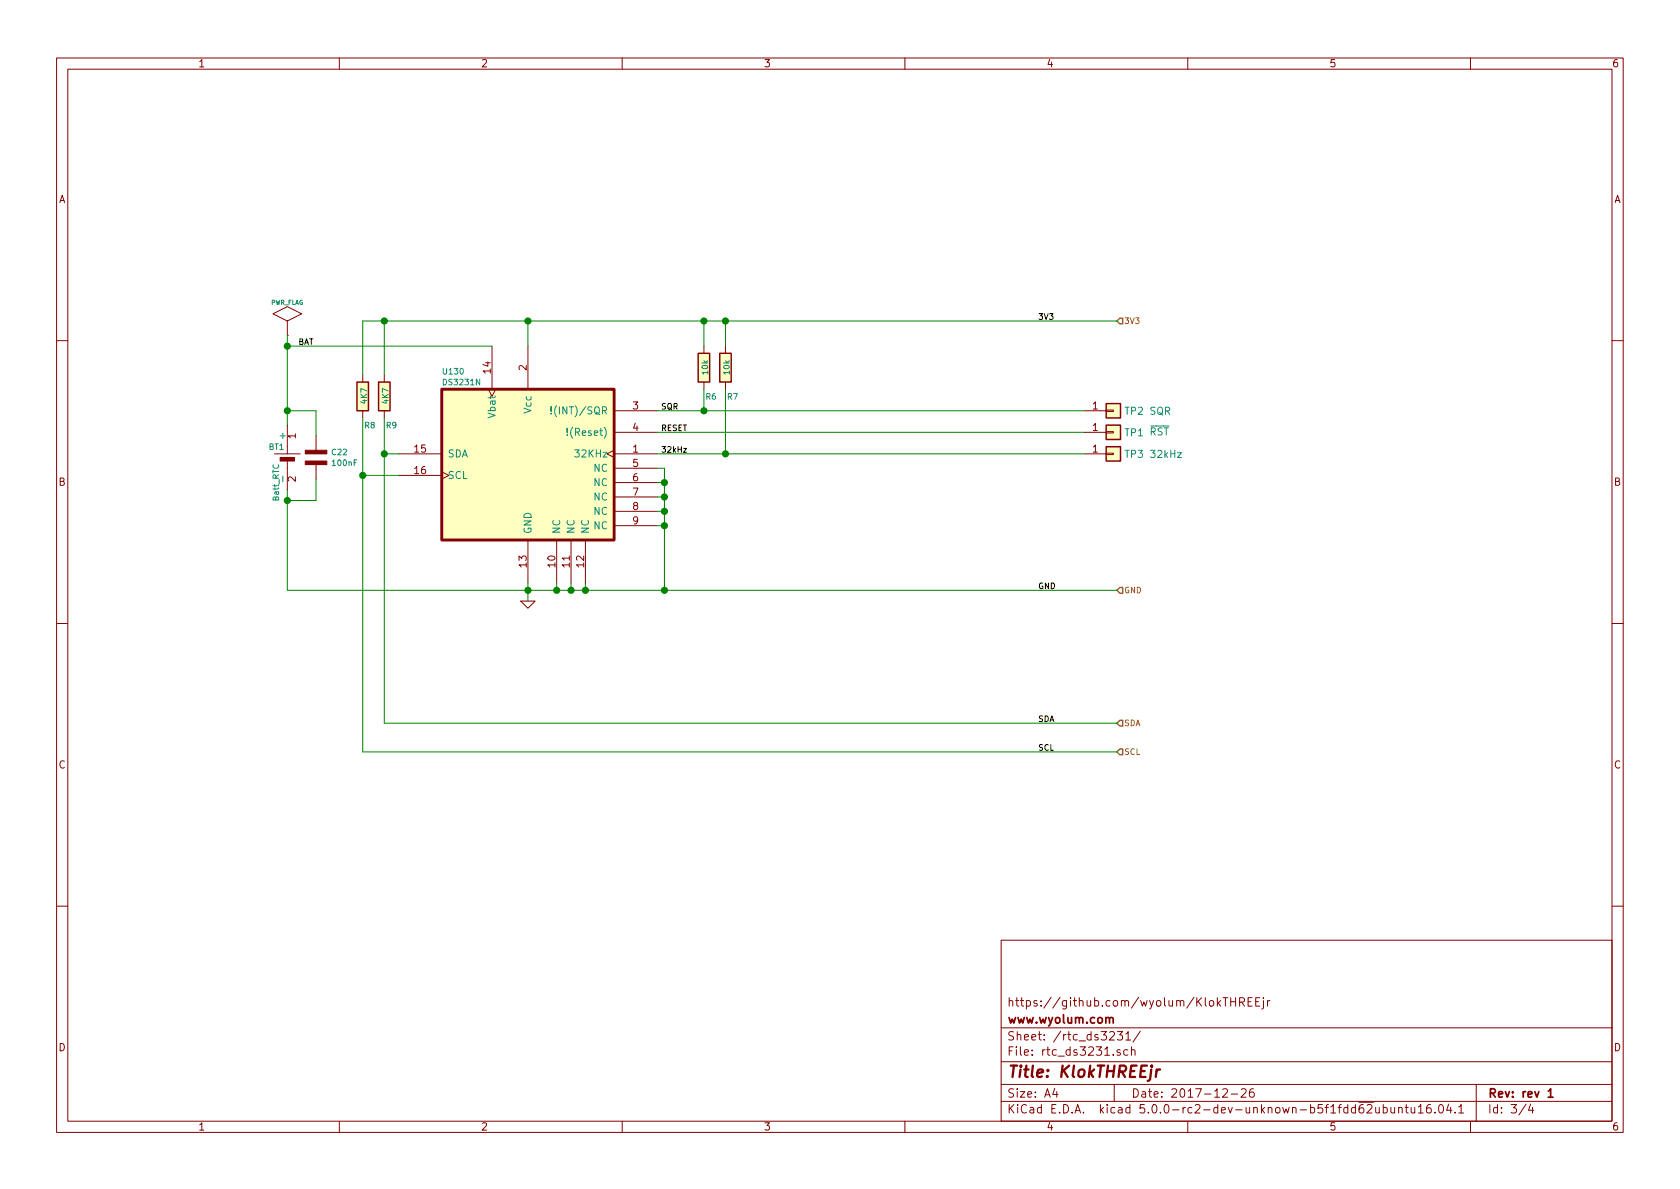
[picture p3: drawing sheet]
EESchema Schematic File Version 4
EELAYER 26 0
EELAYER END
$Descr A4 11693 8268
encoding utf-8
Sheet 3 4
Title "KlokTHREEjr"
Date "2017-12-26"
Rev "rev 1"
Comp "www.wyolum.com"
Comment1 "https://github.com/wyolum/KlokTHREEjr"
Comment2 ""
Comment3 ""
Comment4 ""
$EndDescr
$Comp
L KlokTHREEjr:R R8
U 1 1
P 2525 2750
F 0 "R8" H 2575 2550 40  0000 C CNN
F 1 "4K7" V 2532 2751 40  0000 C CNN
F 2 "k3jr_controller_libs:r_0805" V 2455 2750 30  0001 C CNN
F 3 "~" H 2525 2750 30  0000 C CNN
	1    2525 2750
	1    0    0    -1  
$EndComp
$Comp
L KlokTHREEjr:GND #PWR017
U 1 1
P 3675 4175
F 0 "#PWR017" H 3675 4175 30  0001 C CNN
F 1 "GND" H 3675 4105 30  0001 C CNN
F 2 "" H 3675 4175 60  0000 C CNN
F 3 "" H 3675 4175 60  0000 C CNN
	1    3675 4175
	1    0    0    -1  
$EndComp
$Comp
L KlokTHREEjr:R R6
U 1 1
P 4900 2550
F 0 "R6" H 4950 2350 40  0000 C CNN
F 1 "10k" V 4907 2551 40  0000 C CNN
F 2 "k3jr_controller_libs:r_0805" V 4830 2550 30  0001 C CNN
F 3 "~" H 4900 2550 30  0000 C CNN
	1    4900 2550
	1    0    0    -1  
$EndComp
$Comp
L KlokTHREEjr:R R7
U 1 1
P 5050 2550
F 0 "R7" H 5100 2350 40  0000 C CNN
F 1 "10k" V 5057 2551 40  0000 C CNN
F 2 "k3jr_controller_libs:r_0805" V 4980 2550 30  0001 C CNN
F 3 "~" H 5050 2550 30  0000 C CNN
	1    5050 2550
	1    0    0    -1  
$EndComp
Text Label 4600 3000 0    40   ~ 0
RESET
$Comp
L KlokTHREEjr:PWR_FLAG #FLG018
U 1 1
P 2000 2325
F 0 "#FLG018" H 2000 2595 30  0001 C CNN
F 1 "PWR_FLAG" H 2000 2555 30  0000 C CNN
F 2 "" H 2000 2325 60  0000 C CNN
F 3 "" H 2000 2325 60  0000 C CNN
	1    2000 2325
	1    0    0    -1  
$EndComp
$Comp
L KlokTHREEjr:DS3231N U130
U 1 1
P 3675 3200
F 0 "U130" H 3075 3825 40  0000 L CNN
F 1 "DS3231N" H 3075 3750 40  0000 L CNN
F 2 "k3jr_controller_libs:DS3231" H 3675 3200 60  0001 C CNN
F 3 "~" H 3675 3200 60  0000 C CNN
	1    3675 3200
	1    0    0    -1  
$EndComp
$Comp
L KlokTHREEjr:R R9
U 1 1
P 2675 2750
F 0 "R9" H 2725 2550 40  0000 C CNN
F 1 "4K7" V 2682 2751 40  0000 C CNN
F 2 "k3jr_controller_libs:r_0805" V 2605 2750 30  0001 C CNN
F 3 "~" H 2675 2750 30  0000 C CNN
	1    2675 2750
	1    0    0    -1  
$EndComp
$Comp
L KlokTHREEjr:Batt_RTC BT1
U 1 1
P 2000 3200
F 0 "BT1" V 1900 3125 40  0000 C CNN
F 1 "Batt_RTC" H 2150 3125 40  0000 C CNN
F 2 "k3jr_controller_libs:CR2032_SMD2" H 2000 3200 60  0001 C CNN
F 3 "" H 2000 3200 60  0000 C CNN
F 4 "BU2032SM-HD-GCT-ND " H 2100 3500 60  0001 C CNN "Digikey"
	1    2000 3200
	0    1    1    0   
$EndComp
Text Label 2075 2400 0    40   ~ 0
BAT
Text Label 7225 2225 0    40   ~ 0
3V3
Text Label 7225 4100 0    40   ~ 0
GND
Wire Wire Line
	4575 3250 4625 3250
Wire Wire Line
	3675 2225 3675 2400
Connection ~ 4900 2225
Wire Wire Line
	4900 2225 4900 2400
Wire Wire Line
	2525 2225 2675 2225
Wire Wire Line
	5050 2225 5050 2400
Wire Wire Line
	2000 2325 2000 2400
Wire Wire Line
	4575 3000 7550 3000
Wire Wire Line
	4625 3250 4625 3350
Wire Wire Line
	4625 3650 4575 3650
Connection ~ 4625 3650
Wire Wire Line
	4625 3550 4575 3550
Connection ~ 4625 3550
Wire Wire Line
	4625 3450 4575 3450
Connection ~ 4625 3450
Wire Wire Line
	4625 3350 4575 3350
Connection ~ 4625 3350
Wire Wire Line
	2000 2400 3425 2400
Wire Wire Line
	2000 3400 2000 3475
Wire Wire Line
	2200 2850 2200 3025
Wire Wire Line
	2000 2850 2200 2850
Connection ~ 2000 2850
Wire Wire Line
	2200 3325 2200 3475
Wire Wire Line
	2200 3475 2000 3475
Connection ~ 2000 3475
Connection ~ 2000 2400
Wire Wire Line
	2000 4100 3675 4100
Wire Wire Line
	3675 4050 3675 4100
Wire Wire Line
	3875 4100 3875 4050
Connection ~ 3675 4100
Wire Wire Line
	4075 4100 4075 4050
Wire Wire Line
	3975 4100 3975 4050
Connection ~ 3875 4100
Connection ~ 3975 4100
Connection ~ 4075 4100
Wire Wire Line
	2525 2225 2525 2600
Wire Wire Line
	2675 2225 2675 2600
Wire Wire Line
	2675 2900 2675 3150
Wire Wire Line
	2675 3150 2775 3150
Wire Wire Line
	2525 2900 2525 3300
Wire Wire Line
	2525 3300 2775 3300
Connection ~ 2675 3150
Connection ~ 2525 3300
Wire Wire Line
	4575 2850 4900 2850
Wire Wire Line
	4900 2850 4900 2700
Wire Wire Line
	5050 2700 5050 3150
Wire Wire Line
	5050 3150 4575 3150
Connection ~ 2675 2225
Connection ~ 3675 2225
Connection ~ 5050 2225
Connection ~ 4625 4100
Text HLabel 7775 2225 2    40   Input ~ 0
3V3
Text HLabel 7775 4100 2    40   Input ~ 0
GND
Text HLabel 7775 5025 2    40   Input ~ 0
SDA
Text HLabel 7775 5225 2    40   Input ~ 0
SCL
$Comp
L KlokTHREEjr:C_NP C22
U 1 1
P 2200 3175
F 0 "C22" H 2303 3213 40  0000 L CNN
F 1 "100nF" H 2303 3138 40  0000 L CNN
F 2 "k3jr_controller_libs:c_0805" H 2200 3175 60  0001 C CNN
F 3 "" H 2200 3175 60  0000 C CNN
	1    2200 3175
	1    0    0    -1  
$EndComp
Wire Wire Line
	4900 2225 5050 2225
Wire Wire Line
	4625 3650 4625 4100
Wire Wire Line
	4625 3550 4625 3650
Wire Wire Line
	4625 3450 4625 3550
Wire Wire Line
	4625 3350 4625 3450
Wire Wire Line
	2000 2850 2000 2950
Wire Wire Line
	2000 3475 2000 4100
Wire Wire Line
	2000 2400 2000 2850
Wire Wire Line
	3675 4100 3875 4100
Wire Wire Line
	3675 4100 3675 4175
Wire Wire Line
	3875 4100 3975 4100
Wire Wire Line
	3975 4100 4075 4100
Wire Wire Line
	4075 4100 4625 4100
Wire Wire Line
	2675 3150 2675 5025
Wire Wire Line
	2525 3300 2525 5225
Wire Wire Line
	2675 2225 3675 2225
Wire Wire Line
	3675 2225 4900 2225
Wire Wire Line
	5050 2225 7775 2225
Wire Wire Line
	4625 4100 7775 4100
$Comp
L KlokTHREEjr:Conn_01x01 TP1
U 1 1
P 7750 3000
F 0 "TP1" H 7825 3000 50  0000 L CNN
F 1 "~RST" H 8000 3000 50  0000 L CNN
F 2 "k3jr_controller_libs:BreakOutPad" H 7750 3000 50  0001 C CNN
F 3 "~" H 7750 3000 50  0001 C CNN
	1    7750 3000
	1    0    0    -1  
$EndComp
Text Label 4600 2850 0    40   ~ 0
SQR
Text Label 4600 3150 0    40   ~ 0
32kHz
Wire Wire Line
	7775 5025 2675 5025
Wire Wire Line
	2525 5225 7775 5225
Text Label 7225 5025 0    40   ~ 0
SDA
Text Label 7225 5225 0    40   ~ 0
SCL
$Comp
L KlokTHREEjr:Conn_01x01 TP2
U 1 1
P 7750 2850
F 0 "TP2" H 7825 2850 50  0000 L CNN
F 1 "SQR" H 8000 2850 50  0000 L CNN
F 2 "k3jr_controller_libs:BreakOutPad" H 7750 2850 50  0001 C CNN
F 3 "~" H 7750 2850 50  0001 C CNN
	1    7750 2850
	1    0    0    -1  
$EndComp
$Comp
L KlokTHREEjr:Conn_01x01 TP3
U 1 1
P 7750 3150
F 0 "TP3" H 7825 3150 50  0000 L CNN
F 1 "32kHz" H 8000 3150 50  0000 L CNN
F 2 "k3jr_controller_libs:BreakOutPad" H 7750 3150 50  0001 C CNN
F 3 "~" H 7750 3150 50  0001 C CNN
	1    7750 3150
	1    0    0    -1  
$EndComp
Wire Wire Line
	7550 2850 4900 2850
Connection ~ 4900 2850
Wire Wire Line
	5050 3150 7550 3150
Connection ~ 5050 3150
$EndSCHEMATC
